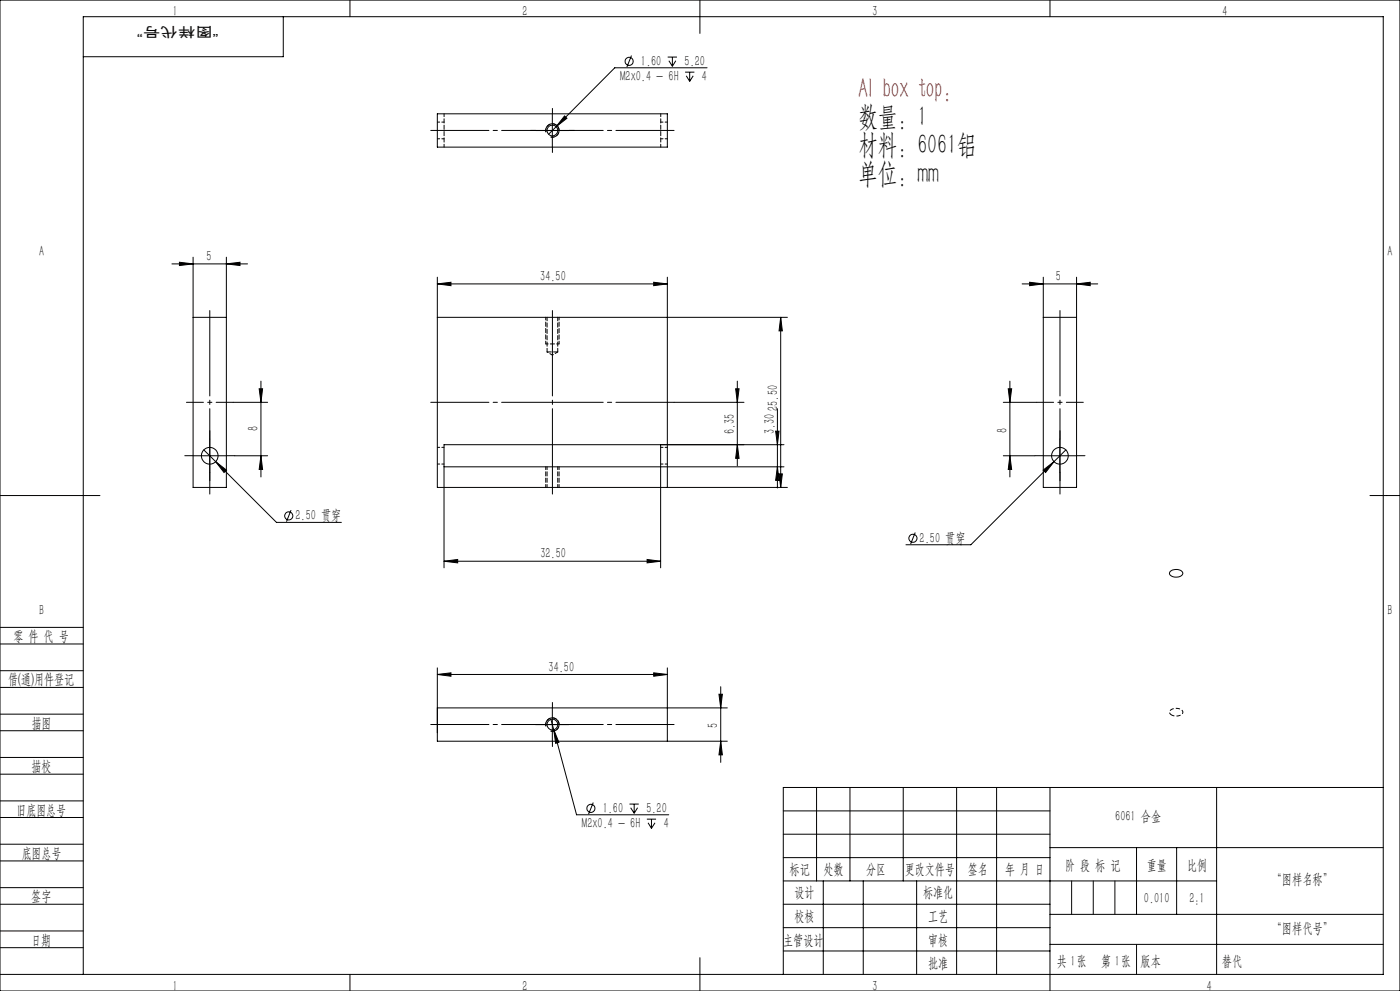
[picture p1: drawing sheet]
<svg xmlns="http://www.w3.org/2000/svg" width="420mm" height="297mm" viewBox="0 0 420 297" stroke-linecap="round" stroke-linejoin="round" font-family="sans-serif">
<g fill="none" stroke="#000" stroke-width=".3">
<path d="M0 0h420v297h-420zM85 5v12h-60M105 0v5M189.4 16.6l-1.3 3.5M200.3 17.1h2.8M200.7 18.2l1 1.7M201.7 17.1v2.8M202.7 18.2l-1 1.7M210 0v10M315 0v5M131.2 34.1h69v10h-69zM160.7 39.1h10"/>
<path d="M163.8 39.6a1.99 1.99 0 0 1 1.7-2.5 1.99 1.99 0 0 1 2.2 2.1 1.99 1.99 0 0 1-2.5 1.8M165.7 34.1v10M169.4 34.7l.7 .8-3.3 2.5zM205.5 21.6h2.8M205.9 22.7l1 1.7M206.9 21.6v2.8M208 22.7l-1.1 1.7M212.1 20.3h-27.7l-19.8 19.9M51.6 79.1h22.7M53.8 78.6l4.1 .5-4.1 .5zM57.9 77.1v69h10v-69M67.9 79.1l4.1-.5v1z"/>
<path d="M57.9 95.1h10M131.2 85.1l4.1-.5v1zM131.2 83.1v63h105M131.2 85.1h69M131.2 95.1h105M196.1 84.6l4.1 .5-4.1 .5zM200.2 83.1v63M234.2 95.1v51M234.2 95.1l.5 4.1h-1zM306.6 85.1h22.7M308.9 84.6l4.1 .5-4.1 .5zM313 95.1h10"/>
<path d="M313 83.1v63h10v-63M323 85.1l4.1-.5v1zM77.8 116.5h1l-.5 4.1zM78.3 114.2v28.7M220.7 116.5h1l-.5 4.1zM221.2 114.2v25.4M302.5 116.5h1l-.5 4.1zM303 114.2v28.7M57.9 136.6h10M61.1 134.8l3.6 3.6M62.9 131.6v10M64.7 138.4l3.2 2.5-.7 .7z"/>
<path d="M64.7 138.4l18.2 18.2h19.5M69.9 120.6h10.4M70.4 136.6h9.9M78.3 136.6l.5 4.1h-1zM133.2 139.9h102M198.2 133.3v36.9M202.2 120.6h21M221.2 133.3l.5 4.1h-1zM232.7 129.2h1l-.5 4.1zM233.2 122.5v23.8M233.2 139.9l.5 4.1h-1zM235.2 133.3h-102v36.9"/>
<path d="M301 136.6h9.5M301 120.6h10M303 136.6l.5 4.1h-1zM313 136.6h10M316.2 138.4l-24.9 24.9h-19.5M318 131.6v10M319.8 134.8l-3.6 3.6M0 148.5h30M87.3 152.9l-1.4 3.4M233.7 142h1l-.5 4.1zM274.6 159.6l-1.4 3.5M312.9 140.9l3.3-2.5-2.5 3.2z"/>
<path d="M411 148.5h9M133.2 168.2l4.1-.5v1zM133.2 168.2h65M194.1 167.7l4.1 .5-4.1 .5zM351.2 171.1a2.47 2.47 0 0 1 3.7 .7 2.4 2.4 0 0 1-4.1 .1zM0 193h25M0 188h25M0 206h25M0 201h25M0 219h25M0 214h25M131.2 202.1l4.1-.5v1.1z"/>
<path d="M131.2 200.2v21.9h87M131.2 202.1h69M160.7 217.2h10M163.8 217.7a1.99 1.99 0 0 1 1.7-2.5 1.99 1.99 0 0 1 2.2 2.1 1.99 1.99 0 0 1-2.5 1.8M165.3 215.6l.8 3.1M165.7 212.2v9.9M166.1 218.7l1.6 3.8-1 .3zM166.1 218.7l6.9 25.5h27.6M196.1 201.6l4.1 .5-4.1 .6zM200.2 200.2v21.9M215.7 208.1h1l-.5 4.1zM216.2 205.8v22.7"/>
<path d="M218.2 212.2h-87M0 232h25M0 227h25M216.2 222.1l.5 4.1h-1zM245 236v28M255 236v28M271 236v28M287 236v56M299 236v56M315 236v61M365 236v56M415 236h-180v56"/>
<path d="M0 245h25M0 240h25M0 258h25M0 253h25M178 240.5l-1.4 3.5M188.8 241h2.8M189.2 242.1l1.1 1.6M190.3 241v2.7M191.3 242.1l-1 1.6M194.1 245.5h2.7M194.4 246.6l1 1.6M195.4 245.5v2.7"/>
<path d="M196.5 246.6l-1.1 1.6M235 257h80M235 243h80M235 250h80M315 254h100M341 254v20M353 254v20M0 271h25M0 266h25M0 279h25M235 271h80M235 264h130"/>
<path d="M235 278h80M247 264v28M259 264v28M275 264v28M315 274h100M0 284h25M0 292h415v-287h-390v287M105 292v5M210 287v10M235 285h80M315 283h100"/>
<circle cx="188.8" cy="18.4" r="1.21"/>
<circle cx="165.7" cy="39.1" r="1.6"/>
<circle cx="62.9" cy="136.6" r="2.5"/>
<circle cx="318" cy="136.6" r="2.5"/>
<circle cx="86.6" cy="154.6" r="1.21"/>
<circle cx="273.9" cy="161.3" r="1.22"/>
<circle cx="165.7" cy="217.1" r="1.6"/>
<circle cx="177.3" cy="242.3" r="1.2"/>
</g>
<path d="M165.2 41a2 2 0 0 0 2.5-1.7 2 2 0 0 0-2.2-2.2 2 2 0 0 0-1.7 2.5M165.2 219.1a2 2 0 0 0 2.5-1.8 2 2 0 0 0-2.2-2.2 2 2 0 0 0-1.7 2.6" fill="none" stroke="#000" stroke-width=".3" stroke-dasharray="1.3 .6" stroke-dashoffset=".2" stroke-linecap="butt"/>
<path d="M351.4 214.3a2.44 2.44 0 0 0 3.5-.8 2.38 2.38 0 0 0-3.7-.7l-.3 .7 .5 .8" fill="none" stroke="#000" stroke-width=".3" stroke-dasharray="1.3 .6" stroke-dashoffset=".4" stroke-linecap="butt"/>
<g fill="none" stroke="#000" stroke-width=".3" stroke-dasharray="30.5 1.3 1.3 1.3">
<path d="M160.7 39.1h-1.6M165.7 34.1v-1.6M170.7 39.1h1.6M165.7 44.1v1.6M57.9 136.6h-2.5M62.9 131.6v-2.5M67.9 136.6h2.5M313 136.6h-2.5M318 131.6v-2.5M323 136.6h2.5M62.9 141.6v2.5M318 141.6v2.5"/>
<path d="M160.7 217.1h-1.6M165.7 212.1v-1.6M170.7 217.1h1.6M165.7 222.1v1.6"/>
</g>
<path d="M129.2 39.1h73M129.2 120.6h73M202.2 217.1h-73" fill="none" stroke="#000" stroke-width=".3" stroke-dasharray="30.5 1.3 1.3 1.3" stroke-dashoffset="13"/>
<path d="M318 93.1v55M62.9 148.1v-55M165.7 148.1v-55" fill="none" stroke="#000" stroke-width=".3" stroke-dasharray="30.5 1.3 1.3 1.3" stroke-dashoffset="4.9"/>
<path d="M55.9 120.6h14M325 120.6h-14" fill="none" stroke="#000" stroke-width=".3" stroke-dasharray="30.5 1.3 1.3 1.3" stroke-dashoffset="25.4"/>
<path d="M321.5 264v10M328 264v10M334.5 264v10M341 283v9" fill="none" stroke="#0a0605" stroke-width=".3"/>
<path d="M133.2 34.1v10M198.2 34.1v10M163.7 95.1v8M167.7 95.1v8M164.1 139.9v6.2M163.7 146.1v-6.2M167.3 146.1v-6.2M167.7 146.1v-6.2" fill="none" stroke="#000" stroke-width=".3" stroke-dasharray="1.3 .6" stroke-dashoffset=".4"/>
<path d="M163.7 103.1h4" fill="none" stroke="#000" stroke-width=".3" stroke-dasharray="1.3 .6" stroke-dashoffset=".5"/>
<g fill="#000">
<path d="M53.8 78.6l4.1 .5-4.1 .5zM67.9 79.1l4.1-.5v1z"/>
<path d="M131.2 85.1l4.1-.5v1zM196.1 84.6l4.1 .5-4.1 .5z"/>
<path d="M234.2 95.1l.5 4.1h-1zM233.7 142h1l-.5 4.1zM232.7 129.2h1l-.5 4.1zM233.2 139.9l.5 4.1h-1zM215.7 208.1h1l-.5 4.1zM216.2 222.1l.5 4.1h-1z"/>
<path d="M308.9 84.6l4.1 .5-4.1 .5zM323 85.1l4.1-.5v1zM312.9 140.9l.8 .7 2.5-3.2zM64.7 138.4l2.5 3.2 .7-.7zM169.4 34.7l-2.6 3.3 3.3-2.5zM166.1 218.7l.6 4.1 1-.3z"/>
<path d="M221.2 133.3l.5 4.1h-1zM220.7 116.5h1l-.5 4.1zM303 136.6l.5 4.1h-1zM302.5 116.5h1l-.5 4.1zM78.3 136.6l.5 4.1h-1zM77.8 116.5h1l-.5 4.1z"/>
<path d="M194.1 167.7l4.1 .5-4.1 .5zM133.2 168.2l4.1-.5v1zM196.1 201.6l4.1 .5-4.1 .6zM131.2 202.1l4.1-.5v1.1z"/>
</g>
<path d="M164.1 105.5h3.2" fill="none" stroke="#000" stroke-width=".3" stroke-dasharray="1.3 .6"/>
<path d="M133.2 36.6h-2M200.2 36.6h-2M131.2 41.6h2M198.2 41.6h2M131.2 139.1h2M133.2 134.1h-2M198.2 139.1h2M200.2 134.1h-2" fill="none" stroke="#000" stroke-width=".3" stroke-dasharray="1.3 .6" stroke-dashoffset=".6"/>
<path d="M164.1 95.1v10.4M167.3 105.5v-10.4" fill="none" stroke="#000" stroke-width=".3" stroke-dasharray="1.3 .6" stroke-dashoffset=".2"/>
<path d="M164.1 105.5l1.6 .9M165.7 106.4l1.6-.9" fill="none" stroke="#000" stroke-width=".3" stroke-dasharray="1.3 .6" stroke-dashoffset=".9"/>
<text font-size="8.5" fill="#f00" x="257.4" y="29.3">Al box top:</text>
<g font-size="8.5">
<text x="257.4" y="37.8">数量：1</text>
<text x="257.4" y="46.3">材料：6061铝</text>
<text x="257.4" y="54.7">单位：mm</text>
</g>
<g font-size="4.4">
<text x="51.8" y="4.9">1</text>
<text x="156.8" y="4.9">2</text>
<text x="261.8" y="4.9">3</text>
<text x="366.7" y="4.9">4</text>
<text x="192.3" y="19.7">1.60</text>
<text x="205.4" y="19.7">5.20</text>
<text x="186" y="24.2">M2x0.4 - 6H</text>
<text x="210.6" y="24.2">4</text>
<text x="11.8" y="76.6">A</text>
<text x="416.2" y="76.6">A</text>
<text x="61.9" y="78.2">5</text>
<text x="162.1" y="84.2">34.50</text>
<text x="316.8" y="84.2">5</text>
<text x="77.4" y="129.1" transform="rotate(-90 77.4 129.1)">8</text>
<text x="220.4" y="130.1" transform="rotate(-90 220.4 130.1)">6.35</text>
<text x="232.3" y="130.1" transform="rotate(-90 232.3 130.1)">3.30 25.50</text>
<text x="302.1" y="129.9" transform="rotate(-90 302.1 129.9)">8</text>
<text x="88.6" y="155.9">2.50 贯穿</text>
<text x="162.1" y="167.3">32.50</text>
<text x="275.9" y="162.6">2.50 贯穿</text>
<text x="11.8" y="184.4">B</text>
<text x="416.3" y="184.4">B</text>
<text x="4" y="192">零 件 代 号</text>
<text x="164.6" y="201.3">34.50</text>
<text x="2.5" y="205.1">借(通)用件登记</text>
<text x="9.5" y="218.1">描图</text>
<text x="215.4" y="218.3" transform="rotate(-90 215.4 218.3)">5</text>
<text x="9.5" y="231.1">描校</text>
<text x="5" y="244.2">旧底图总号</text>
<text x="180.8" y="243.6">1.60</text>
<text x="193.9" y="243.6">5.20</text>
<text x="174.6" y="248.1">M2x0.4 - 6H</text>
<text x="199.1" y="248.1">4</text>
<text x="334.6" y="246.2">6061 合金</text>
<text x="6.5" y="257.2">底图总号</text>
<text x="236.9" y="261.9">标记</text>
<text x="247.1" y="261.9">处数</text>
<text x="259.9" y="261.9">分区</text>
<text x="271.5" y="261.9">更改文件号</text>
<text x="290.4" y="261.9">签名</text>
<text x="301.5" y="261.9">年 月 日</text>
<text x="319.5" y="260.6">阶 段 标 记</text>
<text x="344" y="260.6">重量</text>
<text x="356.1" y="260.6">比例</text>
<text x="238.3" y="268.9">设计</text>
<text x="276.9" y="268.9">标准化</text>
<text x="381.5" y="264.8">“图样名称”</text>
<text x="9.4" y="270.1">签字</text>
<text x="343.2" y="270.7">0.010</text>
<text x="356.8" y="270.7">2:1</text>
<text x="238.3" y="276.1">校核</text>
<text x="278.4" y="276">工艺</text>
<text x="381.5" y="279.6">“图样代号”</text>
<text x="9.4" y="283.2">日期</text>
<text x="234.9" y="283.3">主管设计</text>
<text x="278.4" y="283.3">审核</text>
<text x="278.4" y="290.2">批准</text>
<text x="317.1" y="289.4">共 张</text>
<text x="321.1" y="289.4">1</text>
<text x="330.3" y="289.4">第 张</text>
<text x="334.5" y="289.4">1</text>
<text x="342.1" y="289.4">版本</text>
<text x="51.8" y="296.9">1</text>
<text x="156.8" y="296.9">2</text>
<text x="261.8" y="296.9">3</text>
<text x="362.1" y="296.9">4</text>
</g>
<text font-size="4.4" fill="#0a0605" x="366.6" y="289.4">替代</text>
<text font-size="4.1" fill="#0a0605" x="65.6" y="8" transform="rotate(-180 65.6 8)">“图样代号”</text>
</svg>
